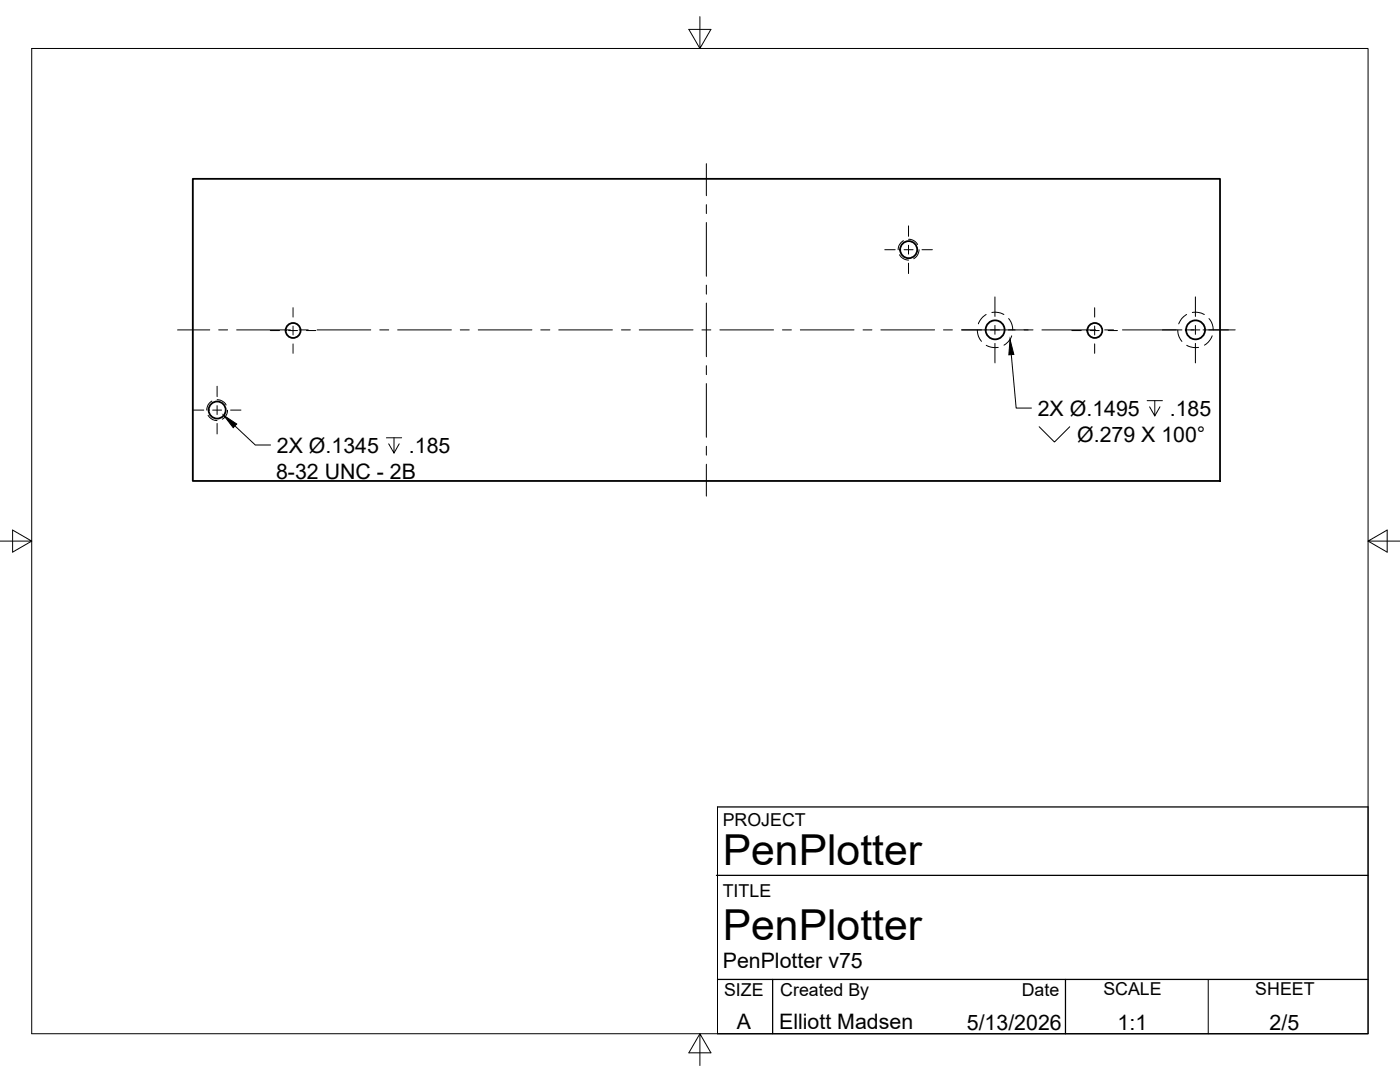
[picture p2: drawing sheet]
<svg xmlns="http://www.w3.org/2000/svg" width="279mm" height="216mm" viewBox="0 0 279 216" stroke-linecap="round" stroke-linejoin="round" font-family="sans-serif">
<!-- layer: Visible -->
<g fill="none" stroke="#000" stroke-width=".36">
<path d="M38.5 35.7h205v60.3h-205z"/>
<circle cx="181.3" cy="49.8" r="1.7"/>
<circle cx="58.5" cy="65.9" r="1.49"/>
<circle cx="198.6" cy="65.8" r="1.89"/>
<circle cx="218.5" cy="65.9" r="1.49"/>
<circle cx="238.6" cy="65.8" r="1.89"/>
<circle cx="43.3" cy="81.8" r="1.7"/>
</g>
<!-- layer: Hidden -->
<g fill="none" stroke="#000" stroke-width=".2">
<path d="M179.5 50.8l.1 .1a2.11 2.11 0 0 0 1.7 1M180.3 48l-.5 .4a1.96 1.96 0 0 0-.6 1.4M181.3 47.8h.3a2.02 2.02 0 0 1 1.5 1M183.4 49.8l-.1 .6a1.94 1.94 0 0 1-.9 1.2M43.3 79.8l1.1 .2 .7 .8M195.1 65.8v.3a3.3 3.3 0 0 0 .8 2M196.8 62.8h-.1a3.5 3.5 0 0 0-1.4 1.8M196.8 68.9l1.4 .4h1M198 62.4l.2-.1a3.5 3.5 0 0 1 2.1 .5M201.3 63.6l.2 .2a3.6 3.6 0 0 1 .6 2M201.9 67a3.3 3.3 0 0 1-1.5 1.9M235.1 65.8v.3a3.3 3.3 0 0 0 .8 2"/>
<path d="M236.8 62.8h-.1a3.4 3.4 0 0 0-1.5 1.8M236.8 68.9l1.4 .4h1M238 62.4l.2-.1a3.6 3.6 0 0 1 2.1 .5M241.3 63.6l.2 .2a3.4 3.4 0 0 1 .6 2M241.9 67l-.8 1.3-.7 .6M41.5 82.9l.3 .4a1.91 1.91 0 0 0 1.5 .6M42.3 80l-.2 .1a2.02 2.02 0 0 0-.8 1.7M45.4 81.9l-.1 .5a2.09 2.09 0 0 1-.9 1.3"/>
</g>
<!-- layer: Border -->
<path d="M6.3 9.7h266.7v196.6h-266.7zM139.7 3.3v6.4l2.2-3.8h-4.4l2.2 3.8M0 108h6.3l-3.8-2.2v4.4l3.8-2.2M273 108l3.8 2.2v-4.4l-3.8 2.2h6.4M139.7 206.3l-2.2 3.8h4.4l-2.2-3.8v6.3" fill="none" stroke="#000" stroke-width=".2"/>
<!-- layer: Titleblock -->
<path d="M143 174.7h130M143.2 161h129.8M143.2 195.4h129.8M154.2 195.4v10.9M212.6 195.4v10.9M143.2 206.3h129.8" fill="none" stroke="#000" stroke-width=".25"/>
<path d="M143.2 161v45.3M273 161v45.3M241.1 195.4v10.9" fill="none" stroke="#000" stroke-width=".2"/>
<!-- layer: Smart Centers -->
<g fill="none" stroke="#000" stroke-width=".2">
<path d="M141 32.7v6.4M141 40.8v1.8M141 44.4v10.7M141 56.9v1.8M176.6 49.8h2M180.4 49.8h1.8M181.3 45.1v2.1M181.3 48.9v1.8M181.3 52.5v2.1M184 49.8h2.1M198.6 59.2v3.9M238.6 59.2v3.9"/>
<path d="M35.4 65.8h6.5M43.3 77.1v2M43.6 65.8h1.8M47.2 65.8h10.7M53.9 66h1.9M57.6 66h1.8M58.5 61.4v1.9M58.5 65.1v1.7M58.5 68.6v1.9M59.7 65.8h1.8M61.2 66h1.8M63.3 65.8h10.7"/>
<path d="M75.8 65.8h1.8M79.4 65.8h10.7M91.9 65.8h1.7M95.4 65.8h10.8M107.9 65.8h1.8M111.5 65.8h10.7M124 65.8h1.8M127.6 65.8h10.7M140.1 65.8h1.8M141 60.5v10.7M141 73v1.8M141 76.5v10.7"/>
<path d="M143.7 65.8h10.7M156.1 65.8h1.8M159.7 65.8h10.7M172.2 65.8h1.8M175.8 65.8h10.7M188.3 65.8h1.8M191.9 65.8h14.3M198.6 64.9v1.8M198.6 68.5v3.9M207.9 65.8h10.8M213.9 66h1.9M217.6 66h1.8"/>
<path d="M218.5 61.4v1.9M218.5 65.1v1.7M218.5 68.6v1.9M220.5 65.8h1.7M221.1 66h1.9M224 65.8h11.9M236.5 65.8h3M238.6 64.9v1.8M238.6 68.5v3.9M240.1 65.8h6.4M38.6 81.8h2.1M42.4 81.8h1.8"/>
<path d="M43.3 80.9v1.8M43.3 84.5v2.1M46 81.8h2.1M141 89v1.8M141 92.6v6.4"/>
</g>
<!-- layer: Hole Notes -->
<path d="M201.8 70.8l1 10.6h3M228.9 79.9h3.1M230.5 79.9v3.1l-1.1-1.8M46.9 85l4 3.8h3.1M77.1 87.4h3.1M78.6 87.4v3l-1-1.8M79.7 88.6l-1.1 1.8M207.4 85.2l3 3 3.1-3M231.5 81.2l-1 1.8" fill="none" stroke="#000" stroke-width=".2"/>
<path d="M201.6 67.7l.7 3-1 .1zM44.7 82.9l2.5 1.7-.7 .7z" fill="#000" stroke="#000" stroke-width=".2"/>
<g font-size="8.5">
<text x="144.3" y="172.7">PenPlotter</text>
<text x="144.3" y="187.6">PenPlotter</text>
</g>
<g font-size="4.3">
<text x="207.1" y="83">2X Ø.1495</text>
<text x="233.5" y="83">.185</text>
<text x="215" y="88.2">Ø.279 X 100°</text>
<text x="55.1" y="95.5">8-32 UNC - 2B</text>
<text x="55.3" y="90.4">2X Ø.1345</text>
<text x="81.6" y="90.4">.185</text>
<text x="144.3" y="193.2">PenPlotter v75</text>
<text x="147" y="205.4">A</text>
<text x="155.5" y="205.4">Elliott Madsen</text>
<text x="193" y="205.5">5/13/2026</text>
<text x="223" y="205.5">1:1</text>
<text x="253.4" y="205.5">2/5</text>
</g>
<g font-size="3.5">
<text x="144.3" y="164.8">PROJECT</text>
<text x="144.3" y="179">TITLE</text>
<text x="144.5" y="198.7">SIZE</text>
<text x="155.7" y="198.7">Created By</text>
<text x="203.9" y="198.7">Date</text>
<text x="220.2" y="198.5">SCALE</text>
<text x="250.5" y="198.5">SHEET</text>
</g>
</svg>
